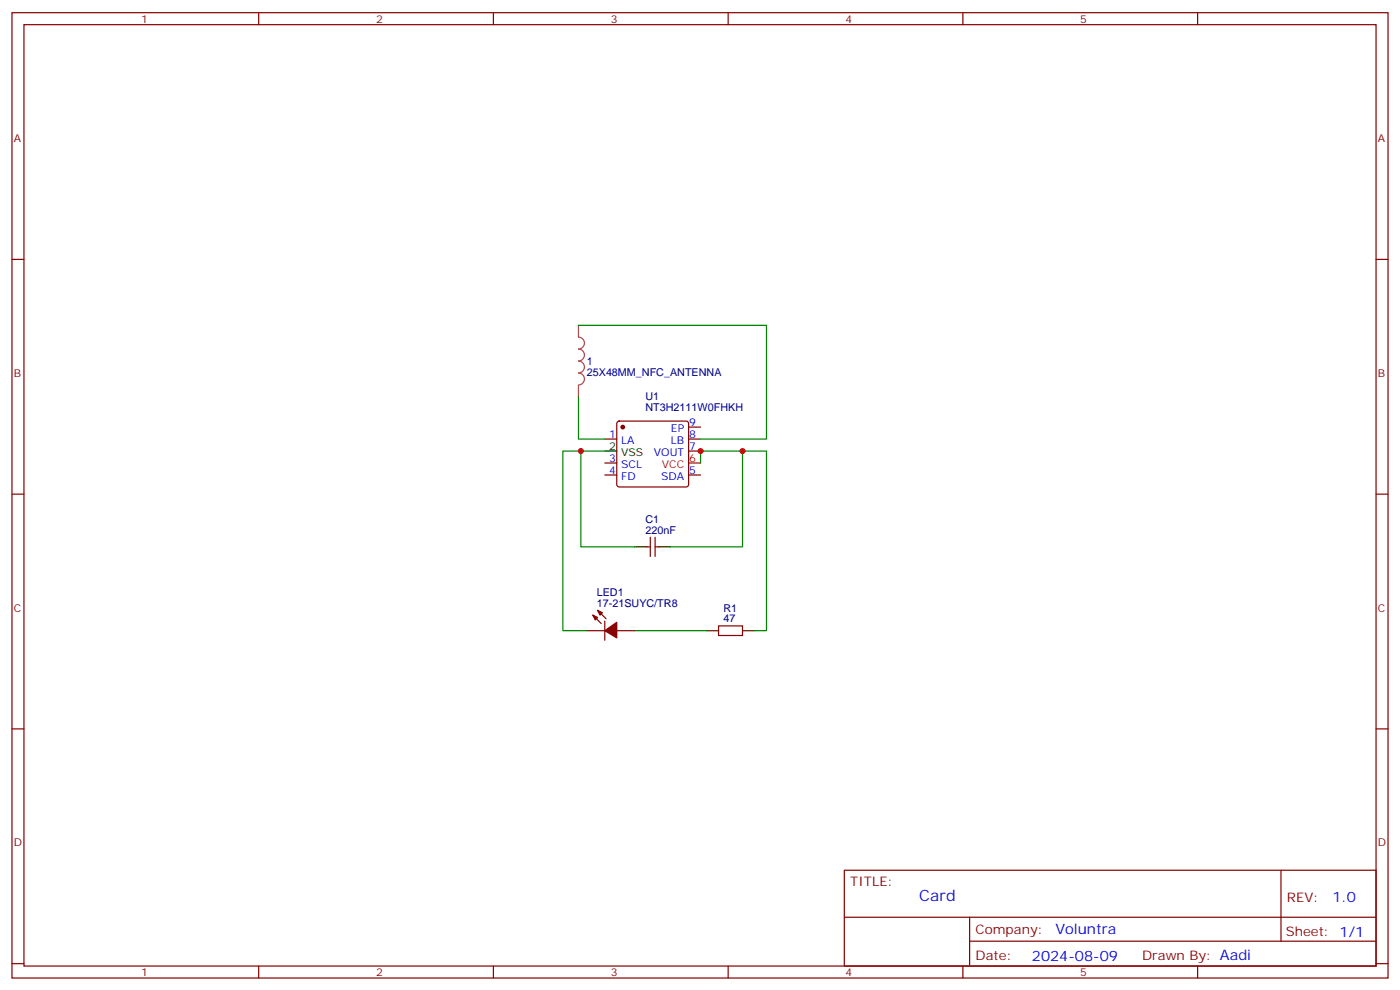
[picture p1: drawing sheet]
<svg xmlns="http://www.w3.org/2000/svg" width="412mm" height="292mm" viewBox="0 0 412 292" stroke-linecap="round" stroke-linejoin="round" font-family="sans-serif">
<g fill="none" stroke="#870000" stroke-width=".35">
<path d="M3.5 3.7h405.4v284.4h-405.4zM7.1 7.3h398.2v277.3h-398.2zM76.2 3.7v3.6M145.3 3.7v3.6M214.5 3.7v3.6M283.6 3.7v3.6M352.8 3.7v3.6M3.5 76.4h3.6M405.3 76.4h3.6M178.2 129.3h3.5M178.2 139.9h3.5M178.2 136.4h3.5"/>
<path d="M181.9 124.2l.5-.2h19.7l.5 .2 .2 .5v18l-.2 .5-.5 .2h-19.7l-.5-.2-.2-.5v-18zM202.8 125.8h3.6M202.8 129.3h3.6M202.8 132.9h3.6M202.8 139.9h3.6M3.5 145.6h3.6M191.6 158.3v5.6M193 158.3v5.6M405.3 145.6h3.6M176 179.8l2.5 2.4M190.5 161.1h1.1M193 161.1h1"/>
<path d="M172.9 185.8h5.3M174.6 181.2l2.5 2.5M178.2 183v5.6M181.7 185.8h5.3M211.7 184.4h7v2.8h-7zM3.5 214.7h3.6M405.3 214.7h3.6M248.7 256.3h156.6v28.3h-156.6zM377.3 256.4v20.8M248.7 270.2h156.5M285.6 277.2h119.6M285.6 270.2v14.1"/>
<path d="M3.5 283.8h3.6M76.2 284.6v3.5M145.3 284.6v3.5M214.5 284.6v3.5M283.6 284.6v3.5M352.8 284.6v3.5M405.3 283.8h3.6"/>
</g>
<path d="M202.8 136.4h3.6" fill="none" stroke="#f00" stroke-width=".35"/>
<path d="M178.2 132.9h3.5M187 161.1h3.5M194 161.1h3.6M208.1 185.8h3.6M218.7 185.8h3.5" fill="none" stroke="#000" stroke-width=".35"/>
<g fill="#870000" stroke="#870000" stroke-width=".35">
<path d="M174.6 181.2l1.4 .7-.7 .7z"/>
<path d="M176 179.8l1.4 .7-.7 .7z"/>
<path d="M178.2 185.8l3.5-2.5v4.6z"/>
<circle cx="183.4" cy="125.8" r=".53"/>
</g>
<path d="M170.4 95.8v3.5a1.76 1.76 0 0 1 1.8 1.8 1.76 1.76 0 0 1-1.8 1.7 1.76 1.76 0 0 1 1.8 1.8 1.76 1.76 0 0 1-1.8 1.7 1.76 1.76 0 0 1 1.8 1.8 1.76 1.76 0 0 1-1.8 1.8 1.76 1.76 0 0 1 1.8 1.7 1.76 1.76 0 0 1-1.8 1.8M170.4 113.5v3.5" fill="none" stroke="#a64a4a" stroke-width=".35"/>
<path d="M170.4 95.8h55.4v33.5h-19.4M170.4 117v12.3h7.8M171.1 132.9h-5.3v52.9h7.1M178.2 132.9h-7.1v28.2h15.9M206.4 136.4v-3.5h12.3v28.2h-21.1M218.7 132.9h7.1v52.9h-3.6M187 185.8h21.1" fill="none" stroke="#008700" stroke-width=".35"/>
<g fill="#c00">
<circle cx="206.4" cy="132.9" r=".88"/>
<circle cx="218.7" cy="132.9" r=".88"/>
<circle cx="171.1" cy="132.9" r=".88"/>
</g>
<text font-size="4.6" fill="#00f" x="270.8" y="265.4">Card</text>
<g font-size="4.2" fill="#00f">
<text x="392.5" y="265.6">1.0</text>
<text x="310.9" y="275.2">Voluntra</text>
<text x="304" y="283">2024-08-09</text>
</g>
<g font-size="3.9" fill="#800">
<text x="250.5" y="260.9">TITLE:</text>
<text x="379.1" y="265.6">REV:</text>
<text x="287.4" y="275.1">Company:</text>
<text x="378.7" y="275.7">Sheet: 1/1</text>
<text x="287.4" y="282.8">Date:</text>
<text x="336.4" y="282.9">Drawn By: Aadi</text>
</g>
<g font-size="3.2" fill="#800">
<text x="41.6" y="6.7">1</text>
<text x="110.8" y="6.7">2</text>
<text x="179.9" y="6.7">3</text>
<text x="249.1" y="6.7">4</text>
<text x="318.2" y="6.7">5</text>
<text x="4.1" y="41.8">A</text>
<text x="405.9" y="41.8">A</text>
<text x="4.1" y="111">B</text>
<text x="405.9" y="111">B</text>
<text x="4.1" y="180.1">C</text>
<text x="405.9" y="180.1">C</text>
<text x="4.1" y="249.3">D</text>
<text x="405.9" y="249.3">D</text>
<text x="41.6" y="287.5">1</text>
<text x="110.8" y="287.5">2</text>
<text x="179.9" y="287.5">3</text>
<text x="249.1" y="287.5">4</text>
<text x="318.2" y="287.5">5</text>
</g>
<g font-size="3.2" fill="#000080">
<text x="172.9" y="107.5">1</text>
<text x="172.9" y="110.7">25X48MM_NFC_ANTENNA</text>
<text x="190.2" y="117.9">U1</text>
<text x="190.2" y="121">NT3H2111W0FHKH</text>
<text x="190.2" y="154">C1</text>
<text x="190.2" y="157.2">220nF</text>
<text x="175.8" y="178.7">17-21SUYC/TR8</text>
<text x="175.8" y="175.5">LED1</text>
<text x="213.1" y="183.3">47</text>
<text x="213.1" y="180.1">R1</text>
</g>
<g font-size="3.2" fill="#00f">
<text x="203" y="125.4">9</text>
<text x="179.5" y="129">1</text>
<text x="183" y="130.7">LA</text>
<text x="197.6" y="130.7">LB</text>
<text x="197.6" y="127.2">EP</text>
<text x="203" y="129">8</text>
<text x="179.5" y="136">3</text>
<text x="183" y="137.8">SCL</text>
<text x="192.6" y="134.3">VOUT</text>
<text x="203" y="132.5">7</text>
<text x="179.5" y="139.6">4</text>
<text x="183" y="141.3">FD</text>
<text x="194.8" y="141.3">SDA</text>
<text x="203" y="139.6">5</text>
</g>
<g font-size="3.2">
<text x="179.5" y="132.5">2</text>
<text x="183" y="134.3">VSS</text>
</g>
<g font-size="3.2" fill="#f00">
<text x="194.9" y="137.8">VCC</text>
<text x="203" y="136">6</text>
</g>
</svg>
